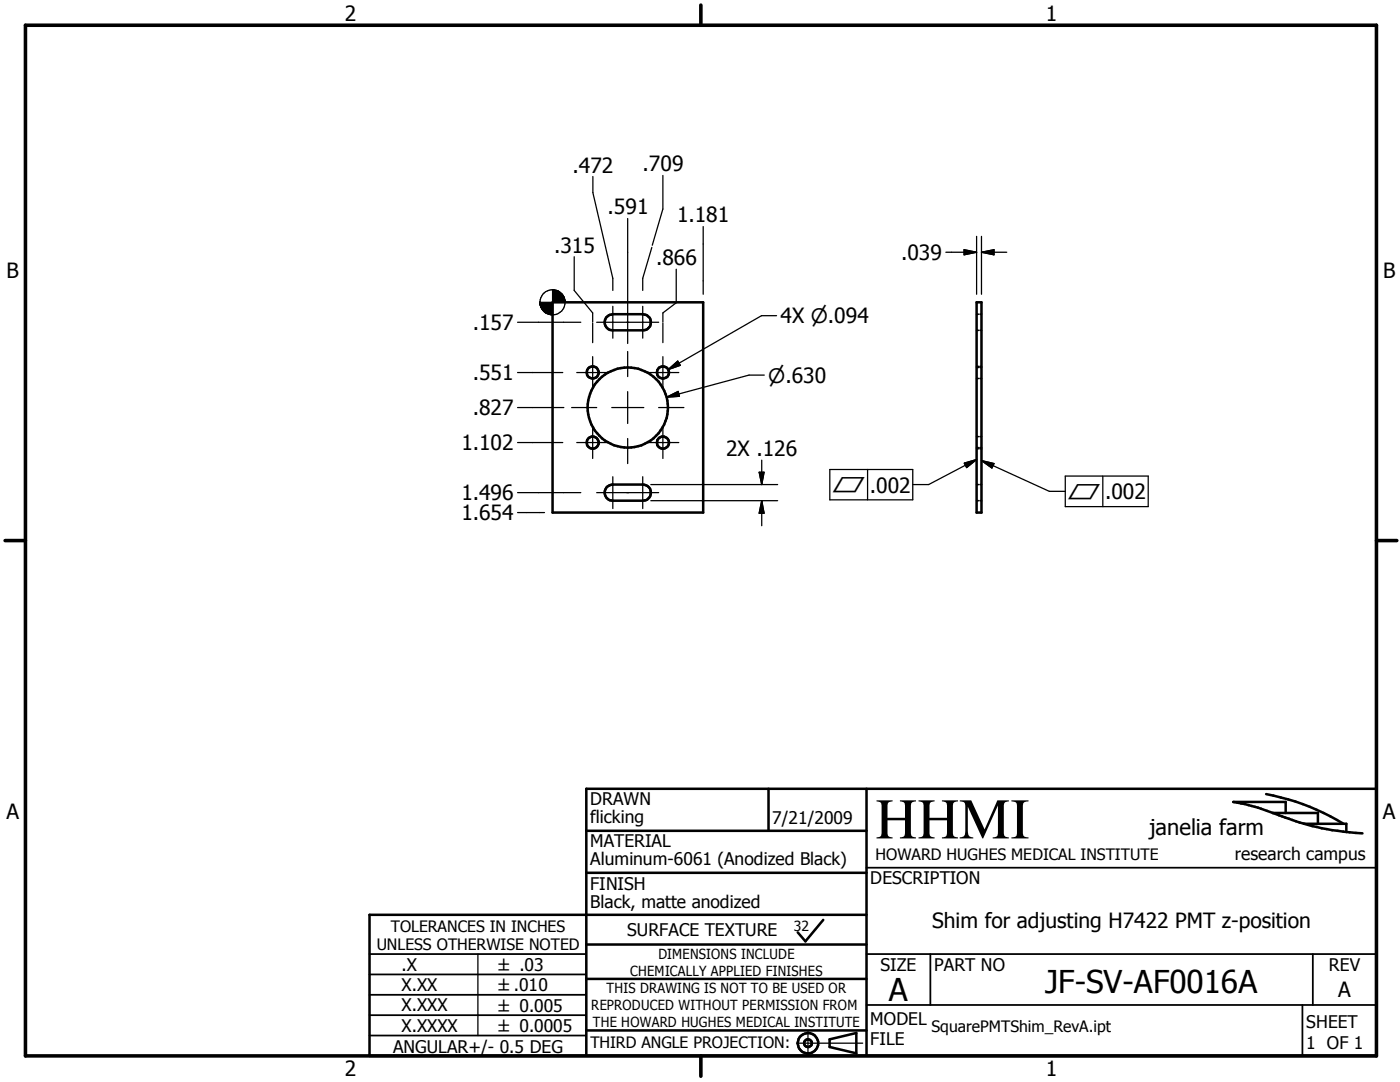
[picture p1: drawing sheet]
<svg xmlns="http://www.w3.org/2000/svg" width="279mm" height="216mm" viewBox="0 0 279 216" stroke-linecap="round" stroke-linejoin="round" font-family="sans-serif">
<g fill="none" stroke="#000" stroke-width=".51">
<path d="M110.3 60.3h30v42h-30zM121 63.3l.7-.5 .6-.1h6a1.61 1.61 0 0 1 1.6 1.6 1.61 1.61 0 0 1-1.6 1.6h-6a1.62 1.62 0 0 1-1.5-.9 1.62 1.62 0 0 1 .2-1.7zM194.9 60.3h1v42h-1zM121 97.3l.7-.5 .6-.1h6a1.61 1.61 0 0 1 1.6 1.6 1.61 1.61 0 0 1-1.6 1.6h-6a1.63 1.63 0 0 1-1.3-2.6zM153.4 157.4v8.4M172.9 157.4v53.3M252.7 158.5a45.5 45.5 0 0 1 15.4 5.9M117 174.2h55.9M117 165.8h55.9M254 162.2h9v2.2M256.6 162.2v-2.2h-10.5a43 43 0 0 1 9.8 2.9 49 49 0 0 0 16 3.4M260.3 164.4h8.4v1.6"/>
<path d="M117 188.5h55.9M117 195.3h55.9M164.3 183.6l-3.6 4.2-1.5-1.7M172.9 182.5h-99.2v28.2h201v-53.3h-157.7v53.3M117 205.6h55.9M165.6 207.4l5.3-1.3v4.1l-5.3-1.3z"/>
<circle cx="118.3" cy="74.3" r="1.21"/>
<circle cx="132.3" cy="74.3" r="1.21"/>
<circle cx="118.3" cy="88.3" r="1.22"/>
<circle cx="125.3" cy="81.3" r="8"/>
<circle cx="132.3" cy="88.3" r="1.21"/>
<circle cx="161.3" cy="208.2" r=".77"/>
<circle cx="161.3" cy="208.2" r="2.04"/>
</g>
<g fill="none" stroke="#000" stroke-width=".35">
<path d="M194.9 62.7h.3M194.9 65.9h.3M194.9 73.3h.3M194.9 75.5h.3M194.9 73.1h.3M195.6 62.7h.3M195.6 65.9h.3M195.6 73.3h.3M195.6 75.5h.3M195.6 73.1h.3M194.9 99.9h.3M194.9 96.7h.3"/>
<path d="M194.9 89.3h.3M194.9 89.5h.3M194.9 87.1h.3M195.6 99.9h.3M195.6 96.7h.3M195.6 89.3h.3M195.6 89.5h.3M195.6 87.1h.3M172.9 173.1h101.8M73.7 198.5h43.3M73.7 194.4h43.3M73.7 190.4h43.3"/>
<path d="M172.9 190.4h101.8M185.7 190.4v10.1M262 190.4v10.1M73.7 206.6h43.3M73.7 202.6h43.3M172.9 200.5h101.8M259.9 200.5v10.2"/>
</g>
<path d="M5.1 5h269.6v205.7h-269.6zM139.9 1v4M1 107.9h4.1M274.7 107.9h4.1M139.9 210.7v4.1" fill="none" stroke="#000" stroke-width=".71"/>
<g fill="none" stroke="#000" stroke-width=".25">
<path d="M118.3 35.2v3.2l4 17.1v2.5M132.3 35v6.7l-2.1 7.2M110.3 57.8l.3 .1 2.2 2.4zM110.3 57.8l2.5 2.5h-2.5zM110.6 57.9l.4 .1 1.8 2.3zM111 58h.3l1.5 2.3zM111.3 58l.3 .2 1.2 2.1zM111.6 58.2l.3 .3 .9 1.8zM111.9 58.5l.2 .2 .7 1.6zM112.1 58.7l.3 .3 .4 1.3zM112.4 59l.4 1.3zM112.5 59.3l.3 1z"/>
<path d="M112.6 59.6l.2 .7zM114.6 51.2v6.8l3.7 4.4v1.8M125.3 43.6v20.6M130.1 49.4l-1.8 6.1v2.5M135 53.7v6.7l-2.7 2v1.8M140.3 45.2v13.5M188.8 50.3h6.1M192.4 49.8l2.5 .5-2.5 .5zM194.9 47.2v11.5M195.9 50.3l2.5-.5v1zM195.9 50.3h5M195.9 47.2v11.5"/>
<path d="M103.3 64.3h12.6M103.3 74.3h9M107.7 60.3l.2 .7zM107.7 60.3l.3 1.1zM107.7 60.3l.5 1.4zM107.7 60.3l.7 1.6-.2-.2zM107.7 60.3l.9 1.9-.2-.3zM107.7 60.3l1.2 2.1-.3-.2zM107.7 60.3l1.5 2.3-.3-.2zM107.7 60.3l1.9 2.4-.4-.1zM107.7 60.3l2.2 2.5-.3-.1zM107.7 60.3l2.6 2.5h-.4z"/>
<path d="M107.7 60.3h2.6v2.5zM115.1 74.3h6.4M118.3 64.4v4M118.3 71.2v6.3M119.1 64.3h12.3M122.3 61.1v6.4M125.3 64.4v4.1M125.3 70.1v5M125.3 78.1v6.4M128.3 61.1v6.4M129.1 74.3h6.4M132.3 64.4v4"/>
<path d="M132.3 71.2v6.3M133.1 79.2l2.2-1.1 .3 1zM133.3 73.7l2-1.6 .5 .8zM152.5 74.8h-3l-16.4 4.4M155 63h-3l-18.7 10.7M103.3 81.3h9.2M103.3 98.3h12.6M103.3 88.3h9M114.1 81.3h5M115.1 88.3h6.4M118.3 85.1v6.4M119.1 98.3h12.3"/>
<path d="M122.1 81.3h6.4M122.3 95.1v6.4M125.3 87.5v5M128.3 95.1v6.4M129.1 88.3h6.4M129.9 96.7h25.3M129.9 99.9h25.3M131.4 81.3h5.1M132.3 85.1v6.4M151.5 94.2h1l-.5 2.5zM152 99.9l.5 2.5h-1zM152 91.8v4.9"/>
<path d="M152 99.9v5M165.6 93.7h16.6v6h-16.6zM173.1 93.7v6M192.4 92.4l2.5-.7-2 1.6zM194.9 91.7l-9.6 5h-3.1M195.9 91.9l2.5 .6-.4 .9zM195.9 91.9l13.5 6.1h3.2M212.6 95h16.6v6.1h-16.6zM220.1 95v6.1M103.3 102.3h5.4M95.4 190.4v16.2M159 208.2h13.2"/>
<path d="M161.2 205.9v4.5"/>
<circle cx="110.3" cy="60.3" r="2.5"/>
</g>
<g fill="#000">
<path d="M192.4 49.8l2.5 .5-2.5 .5zM195.9 50.3l2.5-.5v1zM107.7 60.3l.2 .7zM107.7 60.3l.3 1.1zM107.7 60.3l.5 1.4zM107.7 60.3l.7 1.6-.2-.2zM107.7 60.3l.9 1.9-.2-.3zM107.7 60.3l1.2 2.1-.3-.2zM107.7 60.3l1.5 2.3-.3-.2zM107.7 60.3l1.9 2.4-.4-.1zM107.7 60.3l2.2 2.5-.3-.1zM107.7 60.3l2.6 2.5h-.4z"/>
<path d="M110.3 57.8l2.5 2.5h-2.5zM107.7 60.3h2.6v2.5zM112.6 59.6l.2 .7zM112.5 59.3l.3 1zM112.4 59l.4 1.3zM112.1 58.7l.3 .3 .4 1.3zM111.9 58.5l.2 .2 .7 1.6zM111.6 58.2l.3 .3 .9 1.8zM111.3 58l.3 .2 1.2 2.1zM111 58h.3l1.5 2.3zM110.6 57.9l.4 .1 1.8 2.3zM110.3 57.8l.3 .1 2.2 2.4z"/>
<path d="M133.3 73.7l2-1.6 .5 .8zM133.1 79.2l2.2-1.1 .3 1zM151.5 94.2h1l-.5 2.5zM192.4 92.4l2.5-.7-2 1.6zM195.9 91.9l2.5 .6-.4 .9zM152 99.9l.5 2.5h-1z"/>
</g>
<text font-size="11.5" x="174.7" y="167.3">HHMI</text>
<g font-size="6.3">
<text x="177.4" y="199.6">A</text>
<text x="208.6" y="198.2">JF-SV-AF0016A</text>
</g>
<text font-size="4.4" x="229.4" y="166.6">janelia farm</text>
<g font-size="4.2">
<text x="68.8" y="4.1">2</text>
<text x="208.7" y="4.1">1</text>
<text x="114.3" y="34.5">.472</text>
<text x="128.2" y="34.2">.709</text>
<text x="121.2" y="42.8">.591</text>
<text x="135.1" y="44.4">1.181</text>
<text x="110.6" y="50.4">.315</text>
<text x="130.9" y="52.9">.866</text>
<text x="179.8" y="51.9">.039</text>
<text x="1.3" y="55.5">B</text>
<text x="276" y="55.5">B</text>
<text x="94.4" y="65.9">.157</text>
<text x="155.8" y="64.5">4X n.094</text>
<text x="94.4" y="75.9">.551</text>
<text x="94.4" y="82.9">.827</text>
<text x="92.1" y="89.9">1.102</text>
<text x="144.9" y="91">2X .126</text>
<text x="92.1" y="99.9">1.496</text>
<text x="173.6" y="98.3">.002</text>
<text x="220.6" y="99.6">.002</text>
<text x="92.1" y="103.8">1.654</text>
<text x="1.3" y="163.4">A</text>
<text x="276" y="163.4">A</text>
<text x="186.1" y="185.1">Shim for adjusting H7422 PMT z-position</text>
<text x="267.1" y="198.9">A</text>
<text x="68.8" y="214.8">2</text>
<text x="208.7" y="214.8">1</text>
</g>
<g font-size="4">
<text x="153.3" y="76.3">n.630</text>
<text x="166.1" y="98.2">c</text>
<text x="213" y="99.5">c</text>
</g>
<g font-size="3.5">
<text x="117.8" y="160.7">DRAWN</text>
<text x="117.8" y="164.3">flicking</text>
<text x="154.1" y="164.5">7/21/2009</text>
<text x="117.8" y="172.7">Aluminum-6061 (Anodized Black)</text>
<text x="117.8" y="169.1">MATERIAL</text>
<text x="246.5" y="171.6">research campus</text>
<text x="117.8" y="177.5">FINISH</text>
<text x="173.7" y="176.5">DESCRIPTION</text>
<text x="117.8" y="181.1">Black, matte anodized</text>
<text x="125.2" y="186.8">SURFACE TEXTURE</text>
<text x="80.1" y="193.7">.X</text>
<text x="80.1" y="197.7">X.XX</text>
<text x="175.7" y="193.7">SIZE</text>
<text x="186.4" y="193.8">PART NO</text>
<text x="265.2" y="193.7">REV</text>
<text x="80.1" y="201.8">X.XXX</text>
<text x="80.1" y="205.9">X.XXXX</text>
<text x="173.7" y="204.4">MODEL</text>
<text x="173.7" y="208.6">FILE</text>
<text x="260.7" y="205.1">SHEET</text>
<text x="260.7" y="209.3">1 OF 1</text>
<text x="78.4" y="210.1">ANGULAR+/- 0.5 DEG</text>
</g>
<g font-size="3.3">
<text x="99.5" y="193.8">` .03</text>
<text x="99.5" y="197.8">`.010</text>
<text x="99.5" y="201.9">` 0.005</text>
<text x="99.5" y="206">` 0.0005</text>
</g>
<g font-size="3.1">
<text x="174.7" y="171.7">HOWARD HUGHES MEDICAL INSTITUTE</text>
<text x="78" y="185.9">TOLERANCES IN INCHES</text>
<text x="75.2" y="189.7">UNLESS OTHERWISE NOTED</text>
<text x="117.8" y="209.2">THIRD ANGLE PROJECTION:</text>
<text x="185.9" y="206">SquarePMTShim_RevA.ipt</text>
</g>
<g font-size="2.8">
<text x="158.4" y="185.7">32</text>
<text x="131.4" y="191.3">DIMENSIONS INCLUDE</text>
<text x="125.8" y="194.7">CHEMICALLY APPLIED FINISHES</text>
<text x="118" y="201.5">REPRODUCED WITHOUT PERMISSION FROM</text>
<text x="121.1" y="198.2">THIS DRAWING IS NOT TO BE USED OR</text>
<text x="118.3" y="204.9">THE HOWARD HUGHES MEDICAL INSTITUTE</text>
</g>
</svg>
